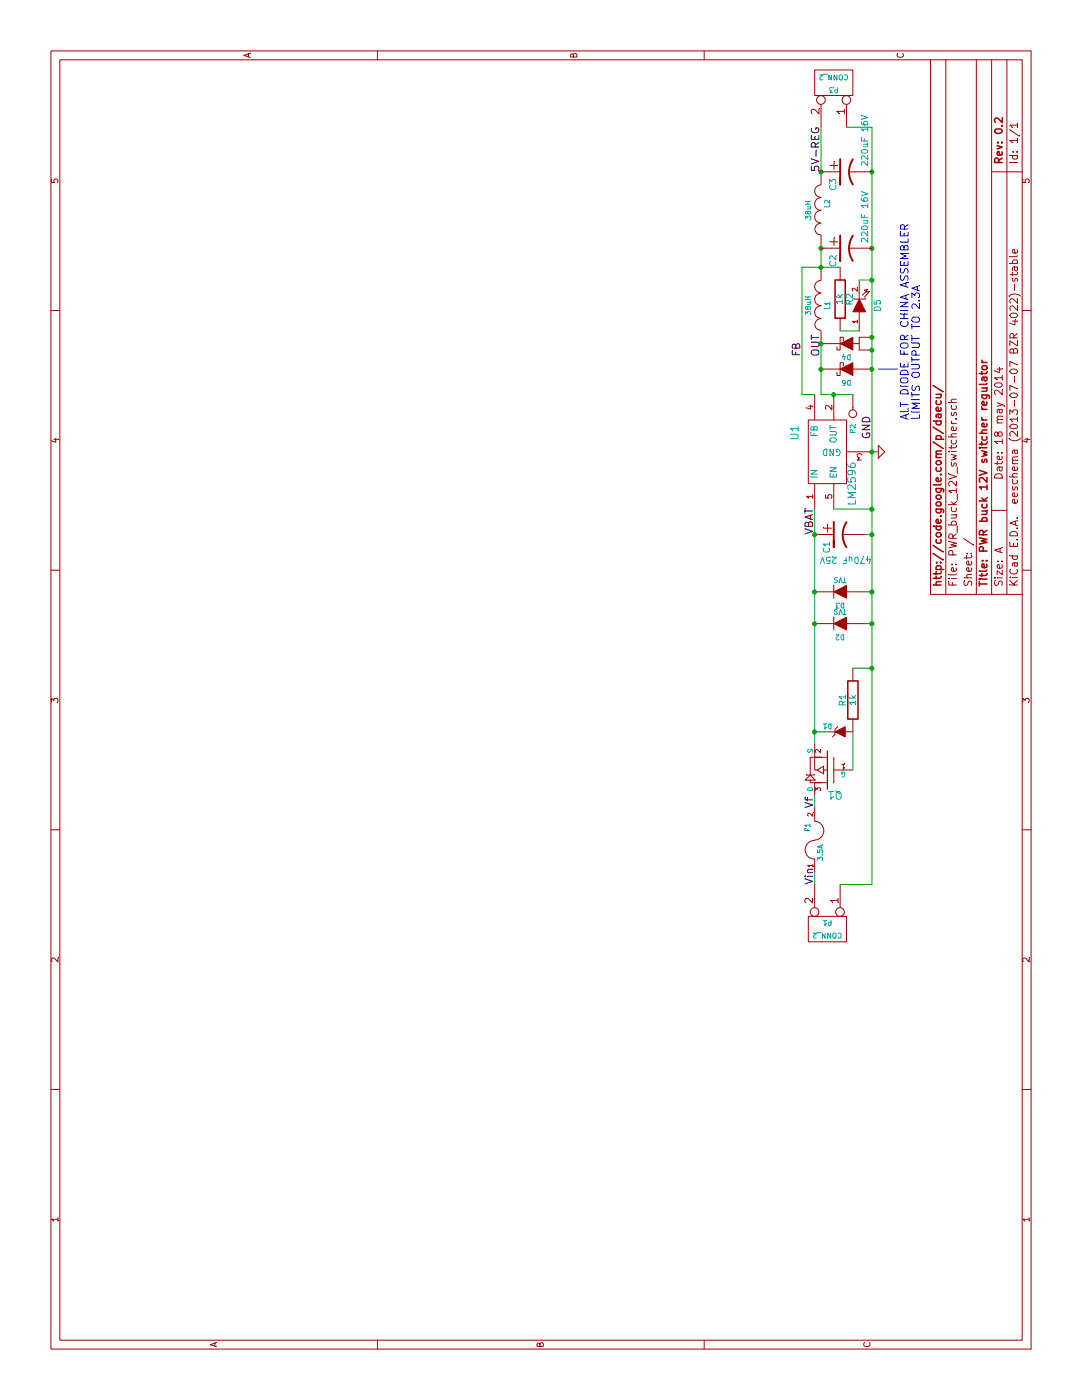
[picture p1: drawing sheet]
EESchema Schematic File Version 2
LIBS:power
LIBS:device
LIBS:conn
LIBS:linear
LIBS:regul
LIBS:74xx
LIBS:cmos4000
LIBS:adc-dac
LIBS:memory
LIBS:xilinx
LIBS:special
LIBS:microcontrollers
LIBS:microchip
LIBS:analog_switches
LIBS:motorola
LIBS:intel
LIBS:audio
LIBS:interface
LIBS:digital-audio
LIBS:philips
LIBS:display
LIBS:cypress
LIBS:siliconi
LIBS:contrib
LIBS:project_specific_libs
LIBS:PWR_buck_12V_switcher-cache
EELAYER 27 0
EELAYER END
$Descr A 11000 8500
encoding utf-8
Sheet 1 1
Title "PWR buck 12V switcher regulator"
Date "18 may 2014"
Rev "0.2"
Comp "http://code.google.com/p/daecu/"
Comment1 ""
Comment2 ""
Comment3 ""
Comment4 ""
$EndDescr
$Comp
L CONN_1 P2
U 1 1
P 7750 6700
F 0 "P2" H 7830 6700 40  0000 L CNN
F 1 "CONN_1" H 7750 6755 30  0001 C CNN
F 2 "SIL-1" H 7750 6700 60  0001 C CNN
F 3 "" H 7750 6700 60  0001 C CNN
F 4 "DO NOT POPULATE" H 7750 6700 60  0001 C CNN "Field4"
	1    7750 6700
	-1   0    0    1   
$EndComp
$Comp
L CONN_2 P1
U 1 1
P 3700 6500
F 0 "P1" V 3650 6500 40  0000 C CNN
F 1 "CONN_2" V 3750 6500 40  0000 C CNN
F 2 "AK300-2" H 3700 6500 60  0001 C CNN
F 3 "" H 3700 6500 60  0001 C CNN
F 4 "-,-" V 3700 6500 60  0001 C CNN "MFG,MFG#"
F 5 "sky-macau.com,9554316569" V 3700 6500 60  0001 C CNN "VEND1,VEND1#"
	1    3700 6500
	-1   0    0    1   
$EndComp
$Comp
L CP1 C1
U 1 1
P 6800 6600
F 0 "C1" H 6850 6700 50  0000 L CNN
F 1 "470uF 25V" V 7000 6350 50  0000 L CNN
F 2 "SMDSVP10" H 6800 6600 60  0001 C CNN
F 3 "" H 6800 6600 60  0001 C CNN
F 4 "ref_PANASONIC,EEV-FK1H681M" H 6800 6600 60  0001 C CNN "MFG,MFG#"
F 5 "sky-macau.com,8808784453" H 6800 6600 60  0001 C CNN "VEND1,VEND1#"
	1    6800 6600
	-1   0    0    -1  
$EndComp
$Comp
L CONN_2 P3
U 1 1
P 10350 6550
F 0 "P3" V 10300 6550 40  0000 C CNN
F 1 "CONN_2" V 10400 6550 40  0000 C CNN
F 2 "AK300-2" H 10350 6550 60  0001 C CNN
F 3 "" H 10350 6550 60  0001 C CNN
F 4 "-,-" V 10350 6550 60  0001 C CNN "MFG,MFG#"
F 5 "sky-macau.com,9554316569" V 10350 6550 60  0001 C CNN "VEND1,VEND1#"
	1    10350 6550
	1    0    0    1   
$EndComp
$Comp
L R R2
U 1 1
P 8650 6600
F 0 "R2" V 8730 6600 50  0000 C CNN
F 1 "1k" V 8650 6600 50  0000 C CNN
F 2 "SM0805" H 8650 6600 60  0001 C CNN
F 3 "" H 8650 6600 60  0001 C CNN
F 4 "-,-" V 8650 6600 60  0001 C CNN "Field4"
F 5 "sky-macau.com,7768409796" V 8650 6600 60  0001 C CNN "vend1,vend1#"
	1    8650 6600
	0    1    1    0   
$EndComp
$Comp
L LED D5
U 1 1
P 8600 6750
F 0 "D5" H 8600 6600 50  0000 C CNN
F 1 "GREEN" H 8600 6925 50  0001 C CNN
F 2 "LED-0805" H 8600 6750 60  0001 C CNN
F 3 "" H 8600 6750 60  0001 C CNN
F 4 "-,-" H 8600 6750 60  0001 C CNN "Field4"
F 5 "sky-macau.com,1562597916" H 8600 6750 60  0001 C CNN "VEND1,VEND1#"
	1    8600 6750
	1    0    0    -1  
$EndComp
$Comp
L INDUCTOR L1
U 1 1
P 8600 6450
F 0 "L1" V 8550 6450 40  0000 C CNN
F 1 "38uH" V 8700 6450 40  0000 C CNN
F 2 "SM100uH" H 8600 6450 60  0001 C CNN
F 3 "" H 8600 6450 60  0001 C CNN
F 4 "ref_PULSE,PE-54040-S" V 8600 6450 60  0001 C CNN "MFG,MFG#"
F 5 "sky-macau.com,3817361683" V 8600 6450 60  0001 C CNN "VEND1,VEND1#"
	1    8600 6450
	0    -1   -1   0   
$EndComp
$Comp
L LM2596 U1
U 1 1
P 7450 6550
F 0 "U1" H 7600 6850 60  0000 C CNN
F 1 "LM2596" H 7200 6400 60  0000 C CNN
F 2 "DPAK5" H 7450 6550 60  0001 C CNN
F 3 "~" H 7450 6550 60  0000 C CNN
F 4 "linear,2596-5.0" H 7450 6550 60  0001 C CNN "mfg,mfg#"
F 5 "sky-macau.com,6841999795" H 7450 6550 60  0001 C CNN "vend1,vend1#"
	1    7450 6550
	1    0    0    -1  
$EndComp
$Comp
L INDUCTOR L2
U 1 1
P 9350 6450
F 0 "L2" V 9300 6400 40  0000 C CNN
F 1 "38uH" V 9450 6450 40  0000 C CNN
F 2 "SM100uH" H 9350 6450 60  0001 C CNN
F 3 "" H 9350 6450 60  0001 C CNN
F 4 "ref_PULSE,PE-54040-S" V 9350 6450 60  0001 C CNN "MFG,MFG#"
F 5 "sky-macau.com,3817361683" V 9350 6450 60  0001 C CNN "VEND1,VEND1#"
	1    9350 6450
	0    -1   -1   0   
$EndComp
$Comp
L SCHDPAK D4
U 1 1
P 8300 6650
F 0 "D4" H 8300 6750 40  0000 C CNN
F 1 "SCHDPAK" H 8300 6550 40  0001 C CNN
F 2 "DPAK2" H 8300 6650 60  0001 C CNN
F 3 "~" H 8300 6650 60  0000 C CNN
F 4 "VISHAY,VS-50WQ04FNPBF" H 8300 6650 60  0001 C CNN "MFG,MFG#"
F 5 "DIGI,VS-50WQ04FNPBF-ND" H 8300 6650 60  0001 C CNN "VEND1,VEND1#"
F 6 "DO NOT POPULATE" H 8300 6650 60  0001 C CNN "Field6"
	1    8300 6650
	0    -1   -1   0   
$EndComp
Connection ~ -4675 3450
Connection ~ 9050 6850
Connection ~ 7450 6850
Wire Wire Line
	6800 6800 6800 6850
Connection ~ 6800 6850
Wire Wire Line
	8800 6750 8800 6850
Connection ~ 8800 6850
Wire Wire Line
	8400 6750 8400 6600
Wire Wire Line
	8900 6300 8900 6600
Wire Wire Line
	8900 6450 9050 6450
Connection ~ 9050 6450
Wire Wire Line
	5150 6400 7000 6400
Connection ~ 6800 6400
Wire Wire Line
	7000 6550 7000 6850
Connection ~ 7000 6850
Wire Wire Line
	8900 6300 7900 6300
Wire Wire Line
	7900 6300 7900 6400
Connection ~ 8900 6450
Wire Wire Line
	10000 6850 10000 6650
Connection ~ 9650 6850
Wire Wire Line
	10000 6450 9650 6450
Wire Wire Line
	7900 6450 7900 6700
Wire Wire Line
	7900 6450 8300 6450
Connection ~ 7900 6550
Connection ~ 8300 6450
Connection ~ 8250 6850
Connection ~ 8350 6850
Connection ~ 9650 6450
Text Label 6800 6400 0    60   ~ 0
VBAT
Text Label 9650 6450 0    60   ~ 0
5V-REG
Text Label 8200 6300 0    60   ~ 0
FB
Text Label 8200 6450 0    60   ~ 0
OUT
$Comp
L GND #PWR01
U 1 1
P 7450 6900
F 0 "#PWR01" H 7450 6900 30  0001 C CNN
F 1 "GND" H 7450 6830 30  0001 C CNN
F 2 "" H 7450 6900 60  0000 C CNN
F 3 "" H 7450 6900 60  0000 C CNN
	1    7450 6900
	1    0    0    -1  
$EndComp
Wire Wire Line
	7450 6850 7450 6900
Text Label 7550 6850 0    60   ~ 0
GND
$Comp
L DIODE D3
U 1 1
P 6350 6600
F 0 "D3" H 6350 6700 40  0000 C CNN
F 1 "TVS" H 6350 6500 40  0000 C CNN
F 2 "D3" H 6350 6600 60  0001 C CNN
F 3 "~" H 6350 6600 60  0000 C CNN
F 4 "ref_ONsemi,MMBZ18VALT1G" H 6350 6600 60  0001 C CNN "mfg,mfg#"
F 5 "sky-macau.com,8262743708" H 6350 6600 60  0001 C CNN "vend1,vend1"
	1    6350 6600
	0    -1   -1   0   
$EndComp
$Comp
L DIODE D2
U 1 1
P 6100 6600
F 0 "D2" H 6100 6700 40  0000 C CNN
F 1 "TVS" H 6100 6500 40  0000 C CNN
F 2 "D3" H 6100 6600 60  0001 C CNN
F 3 "~" H 6100 6600 60  0000 C CNN
F 4 "ref_ONsemi,MMBZ18VALT1G" H 6100 6600 60  0001 C CNN "mfg,mfg#"
F 5 "sky-macau.com,8262743708" H 6100 6600 60  0001 C CNN "vend1,vend1"
	1    6100 6600
	0    -1   -1   0   
$EndComp
$Comp
L MOS_PRO Q1
U 1 1
P 4950 6500
F 0 "Q1" H 4950 6690 60  0000 R CNN
F 1 "MOS_PRO" H 4950 6320 60  0001 R CNN
F 2 "SOT23" H 4950 6500 60  0001 C CNN
F 3 "~" H 4950 6500 60  0000 C CNN
F 4 "ref_fairchild,FQD7P06TM" H 4950 6500 60  0001 C CNN "mfg,mfg"
F 5 "sky-macau.com,4824167646" H 4950 6500 60  0001 C CNN "vend1,vend1"
	1    4950 6500
	0    -1   -1   0   
$EndComp
Connection ~ 6350 6400
Connection ~ 6100 6400
Wire Wire Line
	6350 6800 6350 6850
Wire Wire Line
	6100 6800 6100 6850
Connection ~ 6350 6850
Wire Wire Line
	4050 6850 4050 6600
Connection ~ 6100 6850
$Comp
L R R1
U 1 1
P 5500 6700
F 0 "R1" V 5580 6700 50  0000 C CNN
F 1 "1k" V 5500 6700 50  0000 C CNN
F 2 "SM0805" H 5500 6700 60  0001 C CNN
F 3 "" H 5500 6700 60  0001 C CNN
F 4 "-,-" V 5500 6700 60  0001 C CNN "Field4"
F 5 "sky-macau.com,7768409796" V 5500 6700 60  0001 C CNN "vend1,vend1#"
	1    5500 6700
	0    -1   -1   0   
$EndComp
$Comp
L ZENERSMALL D1
U 1 1
P 5250 6600
F 0 "D1" H 5350 6550 40  0000 C CNN
F 1 "ZENERSMALL" H 5250 6500 30  0001 C CNN
F 2 "SM1206" H 5250 6600 60  0001 C CNN
F 3 "~" H 5250 6600 60  0000 C CNN
F 4 "-,-" H 5250 6600 60  0001 C CNN "Field4"
F 5 "sky-macau.com,5633100308" H 5250 6600 60  0001 C CNN "vend1,vend1#"
	1    5250 6600
	0    -1   -1   0   
$EndComp
Wire Wire Line
	5750 6700 5750 6850
Connection ~ 5750 6850
Wire Wire Line
	5250 6700 4950 6700
$Comp
L FUSE F1
U 1 1
P 4400 6400
F 0 "F1" H 4500 6450 40  0000 C CNN
F 1 "3.5A" H 4300 6350 40  0000 C CNN
F 2 "SIL-2" H 4400 6400 60  0001 C CNN
F 3 "~" H 4400 6400 60  0000 C CNN
F 4 "-,-" H 4400 6400 60  0001 C CNN "Field4"
F 5 "DO NOT POPULATE" H 4400 6400 60  0001 C CNN "vend1,vend1#"
	1    4400 6400
	1    0    0    -1  
$EndComp
Wire Wire Line
	4050 6400 4150 6400
Wire Wire Line
	4650 6400 4750 6400
Wire Wire Line
	5250 6500 5250 6400
Connection ~ 5250 6400
$Comp
L DIODESCH D6
U 1 1
P 8100 6650
F 0 "D6" H 8100 6750 40  0000 C CNN
F 1 "DIODESCH" H 8100 6550 40  0001 C CNN
F 2 "D4" H 8100 6650 60  0001 C CNN
F 3 "~" H 8100 6650 60  0000 C CNN
F 4 "-,-" H 8100 6650 60  0001 C CNN "Field4"
F 5 "sky-macau.com,1438219496" H 8100 6650 60  0001 C CNN "VEND1,VEND1#"
	1    8100 6650
	0    -1   -1   0   
$EndComp
Connection ~ 8100 6450
Connection ~ 8100 6850
Wire Notes Line
	8100 6900 8100 7050
Text Notes 7700 7150 0    60   ~ 0
ALT DIODE FOR CHINA ASSEMBLER\nLIMITS OUTPUT TO 2.3A
Text Label 4050 6400 0    60   ~ 0
Vin
Text Label 4650 6400 0    60   ~ 0
Vf
Wire Wire Line
	4050 6850 10000 6850
$Comp
L CP1 C2
U 1 1
P 9050 6650
F 0 "C2" H 9100 6750 50  0000 L CNN
F 1 "220uF 16V" H 8600 6500 50  0000 L CNN
F 2 "SM2512" H 9050 6650 60  0001 C CNN
F 3 "" H 9050 6650 60  0001 C CNN
F 4 "ref_AVX,TPSE227M010R0100" H 9050 6650 60  0001 C CNN "MFG,MFG#"
F 5 "sky-macau.com,8702041755" H 9050 6650 60  0001 C CNN "VEND1,VEND1#"
	1    9050 6650
	-1   0    0    -1  
$EndComp
$Comp
L CP1 C3
U 1 1
P 9650 6650
F 0 "C3" H 9700 6750 50  0000 L CNN
F 1 "220uF 16V" H 9200 6500 50  0000 L CNN
F 2 "SM2512" H 9650 6650 60  0001 C CNN
F 3 "" H 9650 6650 60  0001 C CNN
F 4 "ref_AVX,TPSE227M010R0100" H 9650 6650 60  0001 C CNN "MFG,MFG#"
F 5 "sky-macau.com,8702041755" H 9650 6650 60  0001 C CNN "VEND1,VEND1#"
	1    9650 6650
	-1   0    0    -1  
$EndComp
$EndSCHEMATC
